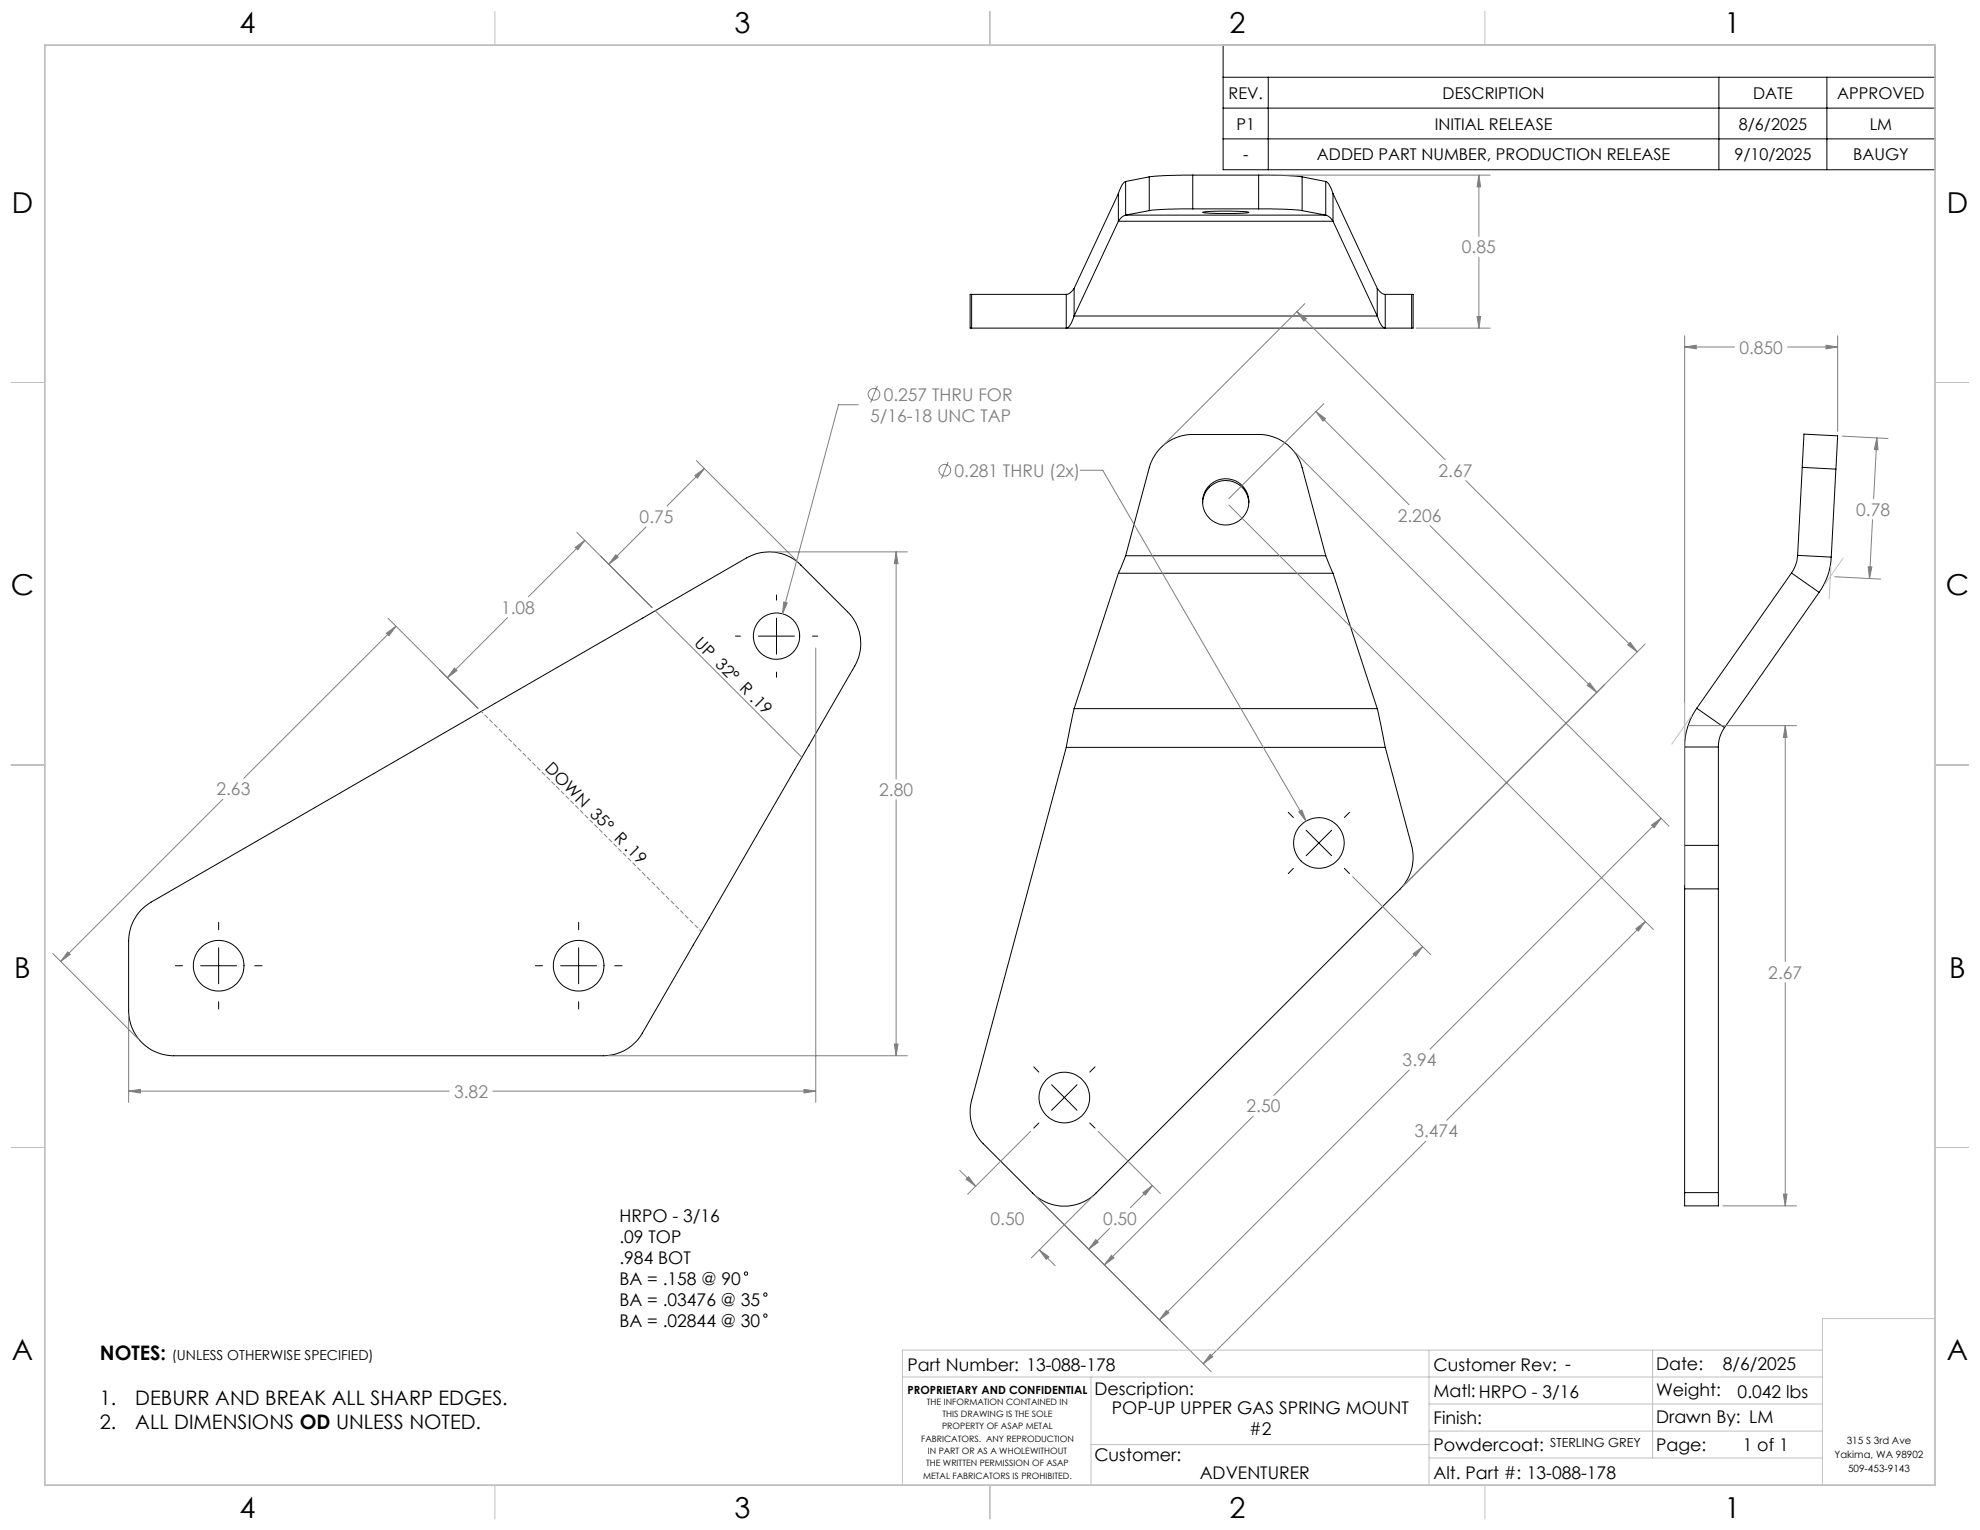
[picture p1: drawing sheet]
<svg xmlns="http://www.w3.org/2000/svg" width="559mm" height="432mm" viewBox="0 0 559 432" stroke-linecap="round" stroke-linejoin="round" font-family="sans-serif">
<g fill="none" stroke="#000" stroke-width=".28">
<path d="M345.2 12.7h200.9v35.2h-200.9zM345.2 21.8h200.9M345.2 30.5h200.9M345.2 39.2h200.9M357.9 21.8v26.1M485.1 21.8v26.1M515.6 21.8v26.1M315.6 54.6v7.8M315.6 54.6l-12.5 26.8M317.7 51.2a5.1 5.1 0 0 0-2.1 3.4M317.7 51.2v9.5M324.3 59.4l-6.6 1.3"/>
<path d="M324.3 49.9v9.5M324.3 49.9l-6.6 1.3M336.6 58.9l-7.7 .2-4.6 .3M336.6 49.4l-8.2 .2-4.1 .3M336.6 58.9h18.6M336.6 49.4v9.5M336.6 49.4h18.6M339.4 59.9l2.3-.2 5.9-.1 4.9 .3-2.9 .3-6.4 .1zM355.2 58.9l7.8 .2 4.5 .3M355.2 49.4l8.2 .2 4.1 .3M355.2 49.4v9.5M367.5 59.4l6.7 1.3"/>
<path d="M367.5 49.9v9.5M367.5 49.9l6.7 1.3M374.2 51.2a5.1 5.1 0 0 1 2 3.4M374.2 51.2v9.5M376.2 54.6v7.8M376.2 54.6l12.5 26.8M315.6 62.4h60.6M315.6 62.4l-12.5 26.8M317.7 60.7l-1 .5-1.1 1.2M317.7 60.7h56.5M374.2 60.7l1 .5 1 1.2M376.2 62.4l12.5 26.8"/>
<path d="M274.2 83.1h-.4v9.5h.4M274.2 92.6h124.2M274.2 83.1v9.5M274.2 83.1h26.7M300.9 83.1v9.5a2.89 2.89 0 0 0 1.8-2.2l.4-1.2M303.1 81.4l-1.1 1.3-1.1 .4M303.1 89.2h85.6M303.1 81.4v7.8M388.7 81.4l1.1 1.3 1.1 .4M388.7 81.4v7.8M390.9 83.1v9.5a2.83 2.83 0 0 1-1.8-2.2l-.4-1.2M390.9 83.1h7.5"/>
<path d="M398.4 83.1h.4v9.5h-.4M398.4 83.1v9.5M508.6 131.9l.5-9.4 9.5 .5-.5 9.4M508.6 131.9l9.5 .5M508.6 131.9l-1.3 24.8M518.1 132.4l-1.3 24.8M317.7 156.8l-2.1 5M317.7 156.8l6.6-24.8a12.7 12.7 0 0 1 12.3-9.4h18.6a12.6 12.6 0 0 1 12.3 9.4l6.7 24.8M317.7 156.8h56.5M339.4 141.9a6.5 6.5 0 0 1 6.5-6.3 6.5 6.5 0 0 1 6.6 6.3M374.2 156.8l2 5M507.3 156.7l-.5 2.6-1.2 2.4"/>
<path d="M507.3 156.7l9.5 .5M516.8 157.2a18.5 18.5 0 0 1-3.4 10M207.5 179.5h1.5M214.1 179.5h10.1M219.1 167.9v1.5M219.1 174.4v10.2M229.3 179.5h1.5M315.6 161.8l-12.5 38.2M315.6 161.8h60.6M376.2 161.8l12.5 38.2M505.6 161.7l-26.7 38.2M505.6 161.7l7.8 5.5"/>
<path d="M513.4 167.2l-26.7 38.2M219.1 189.7v1.4M303.1 200l-2.2 10.9M303.1 200h85.6M388.7 200l2.2 10.9M478.9 199.9a19.2 19.2 0 0 0-3.5 10.9M478.9 199.9l7.8 5.5M300.9 210.9l-26.7 99.6a12.7 12.7 0 0 0 3.3 12.3l13.9 13.9a12.7 12.7 0 0 0 18 0l85.7-85.7a12.8 12.8 0 0 0 3.3-12.3l-7.5-27.8M300.9 210.9h90M475.4 210.8h9.6M475.4 210.8v27.8M485 210.8v27.8"/>
<path d="M486.7 205.4l-1 1.6a8.6 8.6 0 0 0-.7 3.8M363.6 229.3l1.4 1.4M368.6 234.3l7.2 7.2M375.8 234.3l-7.2 7.2M380.9 229.3l-1.5 1.4M475.4 238.6v12.3M475.4 238.6h9.6M485 238.6v12.3M39.8 256.8l2.9-2.2 168-97.2a12.7 12.7 0 0 1 15.3 2.1l13.2 13.1a12.6 12.6 0 0 1 2 15.4l-59.9 103.6a12.6 12.6 0 0 1-11 6.4h-121.3a12.8 12.8 0 0 1-12.7-12.7v-19.7a12.8 12.8 0 0 1 3.5-8.8zM365 245.1l-1.4 1.5M379.4 245.1l1.5 1.5M475.4 250.9v85.7"/>
<path d="M475.4 250.9h9.6M485 250.9v85.7M49.5 272.6h2M56.6 272.6h10.2M61.7 260.3v2.1M61.7 267.5v10.1M71.9 272.6h2M151.1 272.6h2M158.2 272.6h10.2M163.3 260.3v2.1M163.3 267.5v10.1M173.5 272.6h2"/>
<path d="M61.7 282.7v2.1M163.3 282.7v2.1M291.7 301.1l1.5 1.5M293.2 316.9l-1.5 1.5M296.8 306.1l3.6 3.6M300.4 309.7l-3.6 3.6M300.4 309.7l3.6 3.6M304 306.1l-3.6 3.6M307.6 316.9l1.4 1.5M309 301.1l-1.4 1.5M475.4 336.6v3.7h9.6v-3.7M475.4 336.6h9.6"/>
<circle cx="345.9" cy="141.6" r="6.5"/>
<circle cx="219.1" cy="179.5" r="6.5"/>
<circle cx="372.2" cy="237.9" r="7.1"/>
<circle cx="61.7" cy="272.5" r="7.1"/>
<circle cx="163.3" cy="272.5" r="7.1"/>
<circle cx="300.4" cy="309.8" r="7.2"/>
<circle cx="210.5" cy="359.4" r=".47"/>
<circle cx="216" cy="371.3" r=".48"/>
<circle cx="216" cy="365.4" r=".47"/>
</g>
<g fill="none" stroke="#808080" stroke-width=".28">
<path d="M356.5 49.4h64M417.4 49.4l.5 3.3h-1zM417.4 49.4v17.3M417.4 72.6v20M366 87.9l2.7 2-.7 .7zM366 87.9l41.8 41.9M368.3 85.7l-39.8 39.7M399.7 92.6h20.8M416.9 89.3h1l-.5 3.3zM475.4 97.9l3.3-.5v1.1zM475.4 94.8v154.8M475.4 97.9h14.1"/>
<path d="M504.5 97.9h14.1M515.3 97.4l3.3 .5-3.3 .6zM518.6 94.8v26.9M242.2 114.2h-5.6l-15.8 59M247.6 108.9l-1.9 4.7M371.4 116.2l26.3 26.3M371.4 116.2l2.7 1.9-.7 .8zM373.6 113.9l-26.8 26.8M196.1 134.2l2.7-2-2 2.7zM196.5 130l28.6 28.6M198.8 132.2l-10.6 10.6M267.6 130.4l-1.9 4.7"/>
<path d="M304.9 132.7h6.3l57.4 99M365.1 127.2l105.9 106M413.7 135.6l48.4 48.4M519.9 123.1l12.9 .7M529.7 123.6l-.9 17.2M529.7 123.6l.3 3.3h-1zM162.3 154.5l2.7-2-1.9 2.7zM162.8 150.2l21.2 21.3-14.5-14.5M165 152.5l-15.9 15.9M173.8 156.6l.7 .7-2.7 1.9zM182.4 148.7l-10.6 10.5M218.3 155.8h37.8"/>
<path d="M252.9 155.8l.5 3.3h-1zM252.9 155.8v64M346.8 142.5l119.8 119.8M403.6 148.3l47 47.1M527.3 159.9l1 .1-.7 3.3zM528.5 146.6l-.9 16.7M109 178.7l2.8-2-2 2.7zM109.5 174.5l25.4 25.4M111.8 176.7l-43 43M143.2 174.3l-16.9 17M184.9 172.4l41.4 41.3M221.2 169.9l1 .3-1.4 3z"/>
<path d="M517.8 162.8l13 .6M128.2 188.6l.8 .7-2.7 2zM230.2 182.9v128.2M448 193.4l.7-.7 1.9 2.7zM459.4 182l.7-.7 2 2.7zM464.3 181.8l-68.3 68.2M476.7 204.8h30.3M503.8 204.8l.5 3.3h-1zM503.8 204.8v66.6M62.9 225.6l-45.8 45.7M252.9 225.7v72.3M366.5 229.1l.9-.5 1.2 3.1z"/>
<path d="M466.1 232.9l2.7-2-2 2.7zM468.8 230.9l-65.2 65.2M381.8 247.4l22 22M14.9 269.1l24.2 24.2M19.1 268.6l.7 .7-2.7 2zM398.8 269.2l2.7-2-2 2.7zM401.5 267.2l-42 41.9M461.7 262.1l2.7-2-2 2.7zM464.4 260.1l-56.1 56.1M503.8 277.3v63M36.3 286.5v24.6M171.6 298h84.5"/>
<path d="M252.4 294.6h1l-.5 3.4zM36.3 307.9l3.3-.5v1.1zM36.3 307.9h90.5M139.1 307.9h91.1M226.9 307.4l3.3 .5-3.3 .6zM290.8 319.3l-17.7 17.7M309.9 319.3l17.6 17.5M353.7 315l-42 42M397.7 302l-70.5 70.5M270.9 330.3l4.4 4.5M272.7 332.8l.7-.7 1.9 2.7zM292.3 337.6l49.5 49.5"/>
<path d="M308.5 337.6l-17.4 17.4M322.5 336.6l2.7-2-1.9 2.7zM325.2 334.6l-6.2 6.2M402.4 322.1l-62.8 62.8M503.3 337h1l-.5 3.3zM293.3 352.7l2.7 2-.7 .7zM293.3 352.7l4.5 4.5M309.2 349.8l.8 .8-2.7 2zM313.1 346.7l-5.8 5.9M313.7 354.3l.7 .7-2.7 2zM486.2 340.3h20.8M329.2 369.8l.7 .7-2.7 2z"/>
<path d="M341.6 382.2l.7 .7-2.7 2z"/>
<circle cx="246.7" cy="111.3" r="1.65"/>
<circle cx="266.6" cy="132.7" r="1.65"/>
</g>
<path d="M135.8 200.8l62.1 62.1" fill="none" stroke="#808080" stroke-width=".28" stroke-dasharray="1.3 .6" stroke-dashoffset=".6" stroke-linecap="butt"/>
<g fill="none" stroke="#c0c0c0" stroke-width=".28">
<path d="M139.7 3.2v9.5M279.4 3.2v9.5M419.1 3.2v9.5M3.1 107.9h9.6M546.1 107.9h9.5M516.7 159.8l-.5 9.2M520.2 157.5l-5.3 7.6M475.4 198.4v9.9M3.1 215.9h9.6M477.4 202l-5.6 8M546.1 215.9h9.5M3.1 323.8h9.6"/>
<path d="M546.1 323.8h9.5M546.1 372.1h-31.8v47M254.7 388.6h259.6M307.9 388.6v30.5M403.3 381v38.1M403.3 396.2h111M466.4 381v30.5M514.3 381h-259.6v38.1M139.7 419.1v9.6M279.4 419.1v9.6M307.9 407.7h95.4M403.3 403.9h111"/>
<path d="M403.3 411.5h111M419.1 419.1v9.6"/>
</g>
<path d="M12.7 12.7h533.4v406.4h-533.4z" fill="none" stroke="#c0c0c0" stroke-width=".5"/>
<g fill="#808080">
<path d="M196.1 134.2l2.7-2-2 2.7zM173.8 156.6l.7 .7-2.7 1.9zM162.3 154.5l2.7-2-1.9 2.7zM128.2 188.6l.8 .7-2.7 2zM252.4 294.6h1l-.5 3.4zM252.9 155.8l.5 3.3h-1zM36.3 307.9l3.3-.5v1.1zM226.9 307.4l3.3 .5-3.3 .6zM19.1 268.6l.7 .7-2.7 2zM109 178.7l2.8-2-2 2.7zM221.2 169.9l-.4 3.3 1.4-3zM417.4 49.4l.5 3.3h-1zM416.9 89.3h1l-.5 3.3zM475.4 97.9l3.3-.5v1.1zM515.3 97.4l3.3 .5-3.3 .6z"/>
<path d="M329.2 369.8l.7 .7-2.7 2zM466.1 232.9l2.7-2-2 2.7zM459.4 182l.7-.7 2 2.7zM366 87.9l2.7 2-.7 .7zM309.2 349.8l.8 .8-2.7 2zM322.5 336.6l2.7-2-1.9 2.7zM313.7 354.3l.7 .7-2.7 2zM398.8 269.2l2.7-2-2 2.7zM293.3 352.7l2.7 2-.7 .7zM272.7 332.8l.7-.7 1.9 2.7zM366.5 229.1l2.1 2.6-1.2-3.1zM341.6 382.2l.7 .7-2.7 2zM461.7 262.1l2.7-2-2 2.7zM448 193.4l.7-.7 1.9 2.7zM371.4 116.2l2.7 1.9-.7 .8zM527.3 159.9l1 .1-.7 3.3zM529.7 123.6l.3 3.3h-1zM503.8 204.8l.5 3.3h-1zM503.3 337h1l-.5 3.3z"/>
</g>
<g font-size="8.1">
<text x="67.6" y="9.3">4</text>
<text x="207.3" y="9.3">3</text>
<text x="347" y="9.3">2</text>
<text x="486.7" y="9.3">1</text>
<text x="3.3" y="60.1">D</text>
<text x="549.4" y="60.1">D</text>
<text x="3" y="168">C</text>
<text x="549.1" y="168">C</text>
<text x="4" y="276">B</text>
<text x="550.1" y="276">B</text>
<text x="3.3" y="383.9">A</text>
<text x="549.4" y="383.9">A</text>
<text x="67.6" y="428.4">4</text>
<text x="207.3" y="428.4">3</text>
<text x="347" y="428.4">2</text>
<text x="486.7" y="428.4">1</text>
</g>
<g font-size="5.6">
<text x="28.2" y="383.9">NOTES:</text>
<text x="28.2" y="396.5">1.</text>
<text x="38.2" y="396.5">DEBURR AND BREAK ALL SHARP EDGES.</text>
<text x="28.2" y="403.2">2.</text>
<text x="38.2" y="403.2">ALL DIMENSIONS OD UNLESS NOTED.</text>
</g>
<g font-size="4.9" fill="#808080">
<text x="412.6" y="71.5">0.85</text>
<text x="490.9" y="99.8">0.850</text>
<text x="249.4" y="113.1">0.257 THRU FOR</text>
<text x="245.6" y="119">5/16-18 UNC TAP</text>
<text x="269.4" y="134.6">0.281 THRU (2x)</text>
<text x="406" y="134.6">2.67</text>
<text x="180.5" y="147.6">0.75</text>
<text x="394.5" y="147.2">2.206</text>
<text x="523.9" y="145.6">0.78</text>
<text x="141.4" y="173.2">1.08</text>
<text x="61.1" y="224.5">2.63</text>
<text x="248.2" y="224.6">2.80</text>
<text x="499.1" y="276.2">2.67</text>
<text x="395.9" y="300.9">3.94</text>
<text x="128.2" y="309.8">3.82</text>
<text x="351.8" y="313.9">2.50</text>
<text x="399.2" y="321">3.474</text>
<text x="279.6" y="345.6">0.50</text>
<text x="311.3" y="345.6">0.50</text>
</g>
<g font-size="4.9">
<text x="174.8" y="344.9">HRPO - 3/16</text>
<text x="174.8" y="350.8">.09 TOP</text>
<text x="174.8" y="356.7">.984 BOT</text>
<text x="174.8" y="362.7">BA = .158 @ 90</text>
<text x="174.8" y="368.6">BA = .03476 @ 35</text>
<text x="174.8" y="374.6">BA = .02844 @ 30</text>
<text x="256.1" y="386.9">Part Number: 13-088-178</text>
<text x="404.6" y="386.8">Customer Rev: -</text>
<text x="467.4" y="386.7">Date:</text>
<text x="486.2" y="386.7">8/6/2025</text>
<text x="308.9" y="393.8">Description:</text>
<text x="404.6" y="394.2">Matl:HRPO - 3/16</text>
<text x="467.4" y="394.1">Weight:</text>
<text x="490.4" y="394.5">0.042 lbs</text>
<text x="313.8" y="399">POP-UP UPPER GAS SPRING MOUNT</text>
<text x="404.6" y="401.9">Finish:</text>
<text x="467.4" y="401.7">Drawn By: LM</text>
<text x="352.5" y="404.9">#2</text>
<text x="308.9" y="412.4">Customer:</text>
<text x="404.6" y="409.6">Powdercoat:</text>
<text x="467.4" y="409.4">Page:</text>
<text x="491.8" y="409.6">1 of 1</text>
<text x="338.6" y="417.5">ADVENTURER</text>
<text x="404.6" y="417.4">Alt. Part #: 13-088-178</text>
</g>
<g font-size="4.7">
<text x="195.7" y="181.8" transform="rotate(45 195.7 181.8)">UP 32° R .19</text>
<text x="153.5" y="217.2" transform="rotate(45 153.5 217.2)">DOWN 35° R .19</text>
</g>
<g font-size="4.6">
<text x="346.7" y="27.9">REV.</text>
<text x="407.1" y="27.9">DESCRIPTION</text>
<text x="494.8" y="27.9">DATE</text>
<text x="518.5" y="27.9">APPROVED</text>
<text x="349" y="36.6">P1</text>
<text x="404.9" y="36.6">INITIAL RELEASE</text>
<text x="490.7" y="36.6">8/6/2025</text>
<text x="527.7" y="36.6">LM</text>
<text x="350.8" y="45.3">-</text>
<text x="371.7" y="45.3">ADDED PART NUMBER, PRODUCTION RELEASE</text>
<text x="489.5" y="45.3">9/10/2025</text>
<text x="523" y="45.3">BAUGY</text>
</g>
<text font-size="3.9" x="48.5" y="383.9">(UNLESS OTHERWISE SPECIFIED)</text>
<text font-size="3.5" x="437.5" y="408.5">STERLING GREY</text>
<text font-size="3.2" x="256.1" y="393.4">PROPRIETARY AND CONFIDENTIAL</text>
<g font-size="2.8">
<text x="521.2" y="407.7">315 S 3rd Ave</text>
<text x="517.8" y="411.5">Yakima, WA 98902</text>
<text x="521.6" y="415.3">509-453-9143</text>
</g>
<g font-size="2.5">
<text x="261.6" y="396.5">THE INFORMATION CONTAINED IN</text>
<text x="266" y="399.9">THIS DRAWING IS THE SOLE</text>
<text x="260" y="406.9">FABRICATORS. ANY REPRODUCTION</text>
<text x="265.9" y="403.4">PROPERTY OF ASAP METAL</text>
<text x="261.4" y="413.8">THE WRITTEN PERMISSION OF ASAP</text>
<text x="261.8" y="410.4">IN PART OR AS A WHOLEWITHOUT</text>
<text x="260.5" y="417.3">METAL FABRICATORS IS PROHIBITED.</text>
</g>
</svg>
